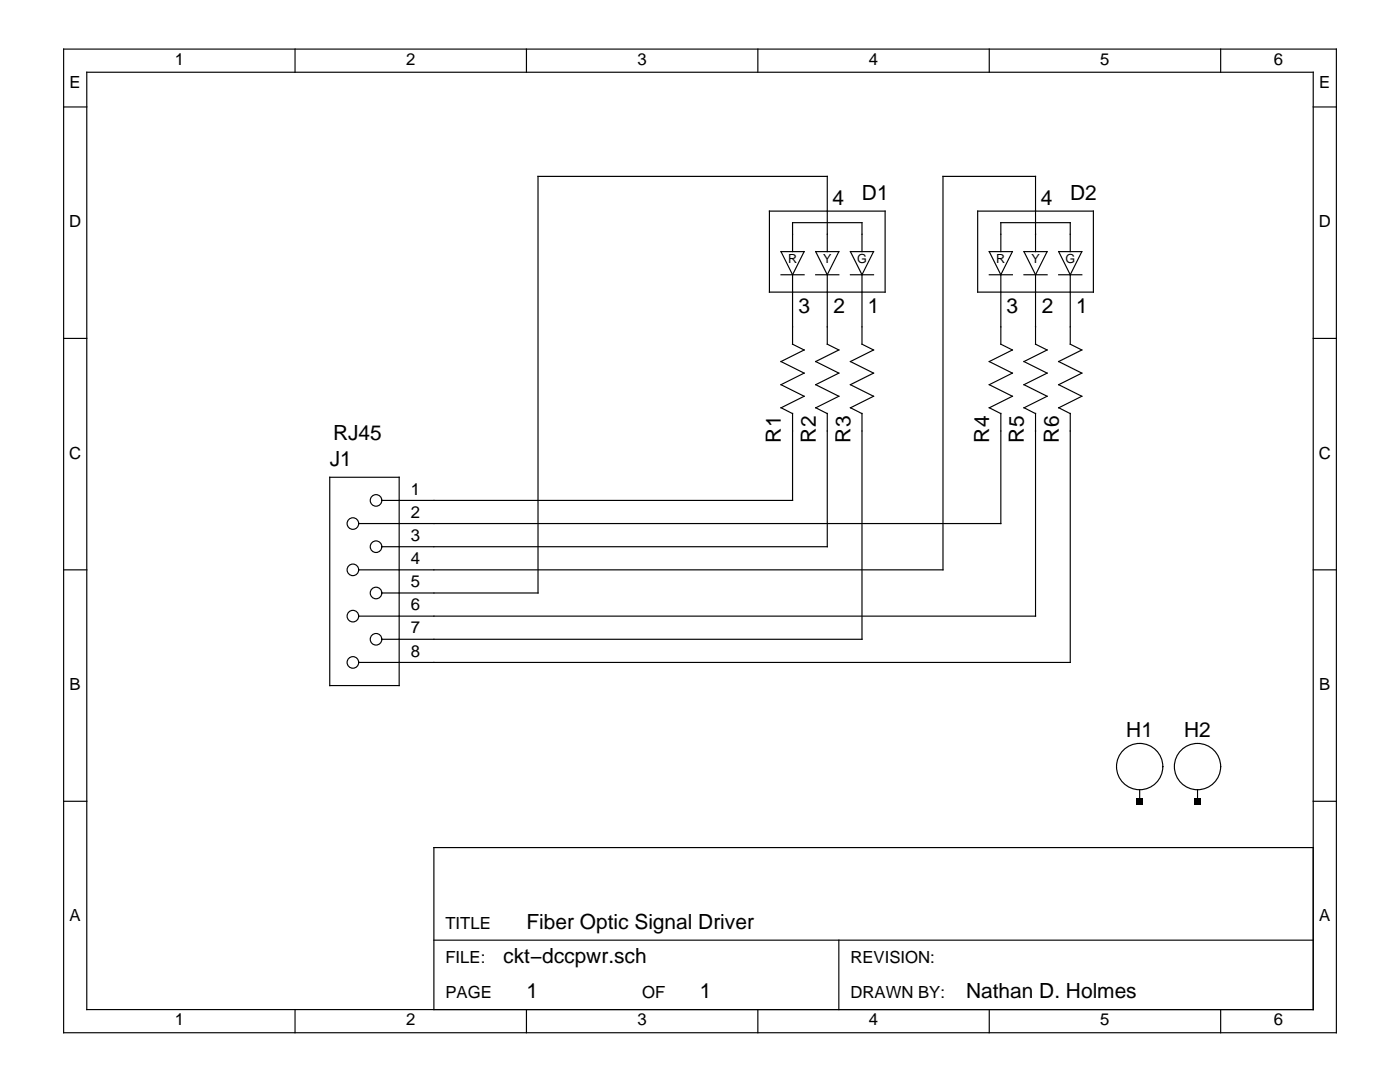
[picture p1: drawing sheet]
<svg xmlns="http://www.w3.org/2000/svg" width="279mm" height="216mm" viewBox="0 0 279 216" stroke-linecap="round" stroke-linejoin="round" font-family="sans-serif">
<g fill="none" stroke="#000" stroke-width=".23">
<path d="M12.7 9.8h254v196.3h-254zM17.3 14.4h244.8v187.1h-244.8zM58.9 9.8v4.6M105.1 9.8v4.6M151.2 9.8v4.6M197.4 9.8v4.6M243.6 9.8v4.6M12.7 21.3h4.6M262.1 21.3h4.6M153.6 42.1h23v16.2h-23zM155.9 54.8h4.6M155.9 50.2h4.6l-2.3 4.6z"/>
<path d="M158.2 50.2v-5.8h13.8v5.8M158.2 54.8v13.9l2.3 1.1-4.6 2.3 4.6 2.4-4.6 2.3 4.6 2.3-4.6 2.3 2.3 1.1M162.8 54.8h4.6M162.8 50.2h4.6l-2.3 4.6zM165.1 50.2v-15h-57.7v83.1h-31.2M165.1 54.8v13.9l2.3 1.1-4.6 2.3 4.6 2.4-4.6 2.3 4.6 2.3-4.6 2.3 2.3 1.1M169.7 54.8h4.6M169.7 50.2h4.6l-2.3 4.6zM172 54.8v13.9l2.3 1.1-4.6 2.3 4.6 2.4-4.6 2.3 4.6 2.3-4.6 2.3 2.3 1.1M195.1 42.1h23.1v16.2h-23.1zM197.4 54.8h4.6M197.4 50.2h4.6l-2.3 4.6z"/>
<path d="M199.7 50.2v-5.8h13.9v5.8M199.7 54.8v13.9l2.3 1.1-4.6 2.3 4.6 2.4-4.6 2.3 4.6 2.3-4.6 2.3 2.3 1.1M204.4 54.8h4.6M204.4 50.2h4.6l-2.3 4.6zM206.7 50.2v-15h-18.5v78.5h-116.6M206.7 54.8v13.9l2.3 1.1-4.6 2.3 4.6 2.4-4.6 2.3 4.6 2.3-4.6 2.3 2.3 1.1M211.3 54.8h4.6M211.3 50.2h4.6l-2.3 4.6zM213.6 54.8v13.9l2.3 1.1-4.6 2.3 4.6 2.4-4.6 2.3 4.6 2.3-4.6 2.3 2.3 1.1M12.7 67.5h4.6M262.1 67.5h4.6M65.8 95.2h13.9v41.6h-13.9z"/>
<path d="M158.2 82.5v17.4h-82M165.1 82.5v26.6h-88.9M172 82.5v45.1h-95.8M199.7 82.5v22h-128.1M206.7 82.5v40.4h-135.1M213.6 82.5v49.7h-142M12.7 113.7h4.6M262.1 113.7h4.6M12.7 159.9h4.6M227.4 157.6v2.3M239 157.6v2.3M262.1 159.9h4.6"/>
<path d="M262.1 169.1h-175.5v32.4M86.6 187.6h175.5M167.4 187.6v13.9M58.9 201.5v4.6M105.1 201.5v4.6M151.2 201.5v4.6M197.4 201.5v4.6M243.6 201.5v4.6"/>
<circle cx="75" cy="99.9" r="1.15"/>
<circle cx="70.4" cy="104.5" r="1.15"/>
<circle cx="70.4" cy="113.7" r="1.15"/>
<circle cx="75" cy="109.1" r="1.15"/>
<circle cx="75" cy="118.3" r="1.15"/>
<circle cx="70.4" cy="122.9" r="1.15"/>
<circle cx="70.4" cy="132.2" r="1.15"/>
<circle cx="75" cy="127.6" r="1.15"/>
<circle cx="227.4" cy="153" r="4.6"/>
<circle cx="239" cy="153" r="4.6"/>
</g>
<path d="M226.8 159.2h1.3v1.4h-1.3zM238.3 159.2h1.4v1.4h-1.4z" fill="#000"/>
<g font-size="4.2">
<text x="166.1" y="41">4</text>
<text x="172" y="39.9">D1</text>
<text x="207.7" y="41">4</text>
<text x="213.6" y="39.9">D2</text>
<text x="159.3" y="62.4">3</text>
<text x="166.4" y="62.4">2</text>
<text x="173.2" y="62.4">1</text>
<text x="200.9" y="62.4">3</text>
<text x="207.9" y="62.4">2</text>
<text x="214.7" y="62.4">1</text>
<text x="66.5" y="87.9">RJ45</text>
<text x="155.9" y="88.3" transform="rotate(-90 155.9 88.3)">R1</text>
<text x="162.8" y="88.3" transform="rotate(-90 162.8 88.3)">R2</text>
<text x="169.7" y="88.3" transform="rotate(-90 169.7 88.3)">R3</text>
<text x="197.4" y="88.3" transform="rotate(-90 197.4 88.3)">R4</text>
<text x="204.4" y="88.3" transform="rotate(-90 204.4 88.3)">R5</text>
<text x="211.3" y="88.3" transform="rotate(-90 211.3 88.3)">R6</text>
<text x="65.8" y="92.9">J1</text>
<text x="224.8" y="147.1">H1</text>
<text x="236.3" y="147.1">H2</text>
<text x="105.1" y="185.3">Fiber Optic Signal Driver</text>
<text x="100.4" y="192.2">ckt−dccpwr.sch</text>
<text x="105.1" y="199.1">1</text>
<text x="139.7" y="199.1">1</text>
<text x="192.8" y="199.1">Nathan D. Holmes</text>
</g>
<g font-size="3.3">
<text x="13.9" y="17.6">E</text>
<text x="34.9" y="13">1</text>
<text x="81" y="13">2</text>
<text x="127.2" y="13">3</text>
<text x="173.4" y="13">4</text>
<text x="219.6" y="13">5</text>
<text x="254.2" y="13">6</text>
<text x="263.3" y="17.6">E</text>
<text x="13.8" y="45.3">D</text>
<text x="263.2" y="45.3">D</text>
<text x="13.8" y="91.5">C</text>
<text x="263.2" y="91.5">C</text>
<text x="82" y="98.7">1</text>
<text x="82" y="103.3">2</text>
<text x="82" y="107.9">3</text>
<text x="82" y="112.6">4</text>
<text x="82" y="117.2">5</text>
<text x="82" y="121.8">6</text>
<text x="82" y="126.4">7</text>
<text x="82" y="131">8</text>
<text x="13.9" y="137.7">B</text>
<text x="263.3" y="137.7">B</text>
<text x="13.9" y="183.9">A</text>
<text x="88.9" y="185.3">TITLE</text>
<text x="263.3" y="183.9">A</text>
<text x="88.9" y="192.2">FILE:</text>
<text x="169.7" y="192.2">REVISION:</text>
<text x="88.9" y="199.1">PAGE</text>
<text x="128.2" y="199.1">OF</text>
<text x="169.7" y="199.1">DRAWN BY:</text>
<text x="34.9" y="204.6">1</text>
<text x="81" y="204.6">2</text>
<text x="127.2" y="204.6">3</text>
<text x="173.4" y="204.6">4</text>
<text x="219.6" y="204.6">5</text>
<text x="254.2" y="204.6">6</text>
</g>
<g font-size="2.5">
<text x="157.3" y="52.5">R</text>
<text x="164.3" y="52.5">Y</text>
<text x="171.1" y="52.5">G</text>
<text x="198.8" y="52.5">R</text>
<text x="205.8" y="52.5">Y</text>
<text x="212.6" y="52.5">G</text>
</g>
</svg>
